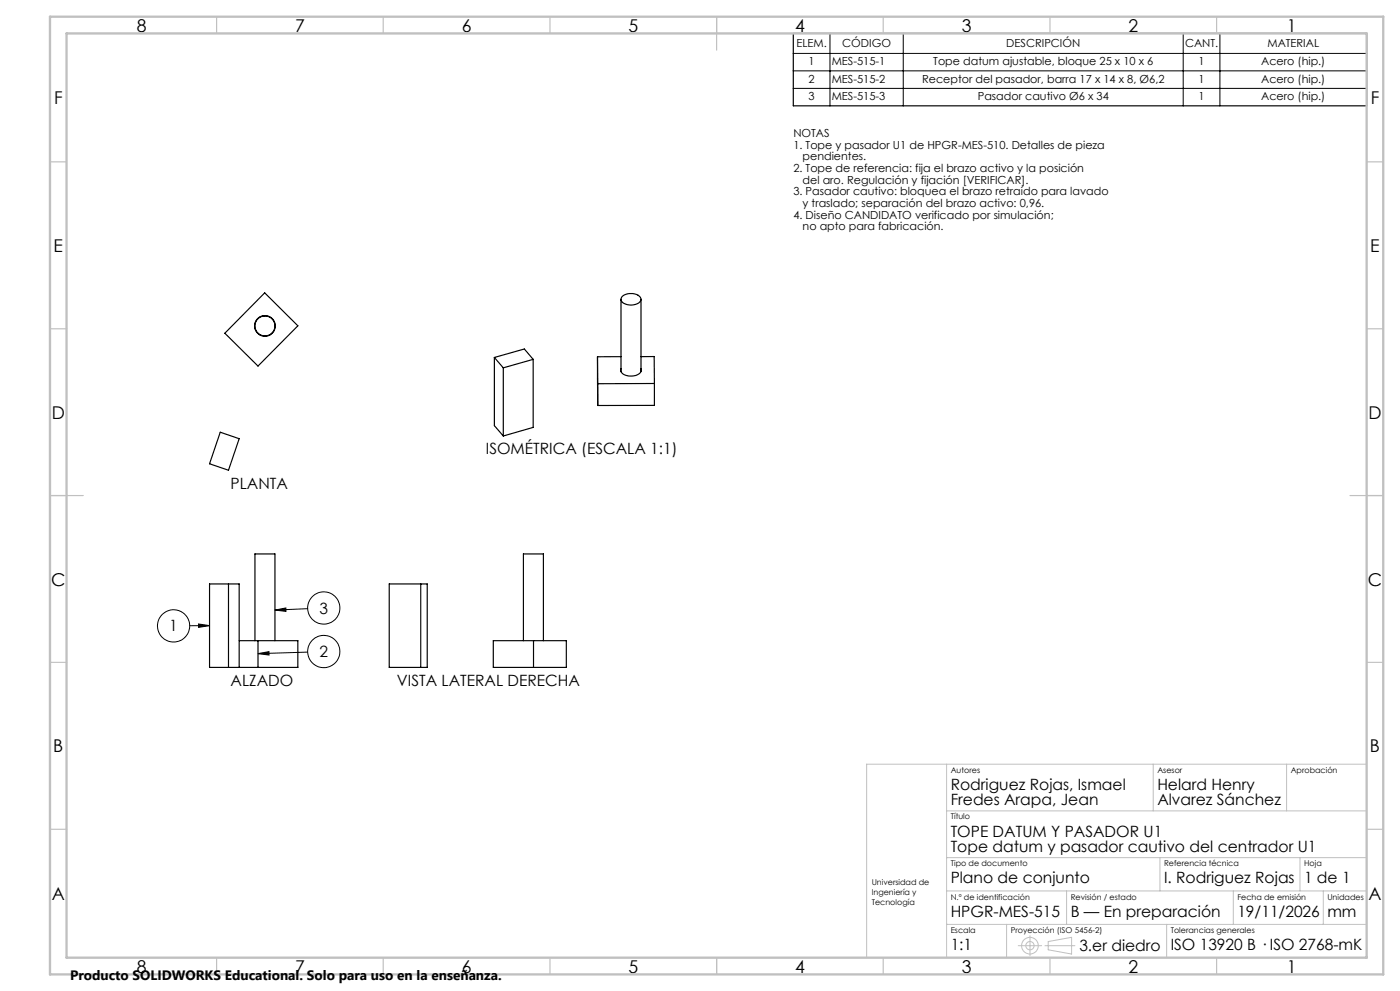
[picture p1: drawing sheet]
<svg xmlns="http://www.w3.org/2000/svg" width="420mm" height="297mm" viewBox="0 0 420 297" stroke-linecap="round" stroke-linejoin="round" font-family="sans-serif">
<g fill="none" stroke="#000" stroke-width=".35">
<path d="M238 10h172v21.7h-172zM79.4 87.8l10 9.8-12 12.1-9.9-9.8zM186.3 89.7v21.7M186.6 88.9a3.9 3.9 0 0 1 5.7 .5 2.16 2.16 0 0 1-2.5 2 3 3 0 0 1-3.5-1.7zM192.3 89.7v21.7M148.3 107.1l9-2.5 2.6 3.1M148.3 107.1l2.7 3.1M148.3 107.1v20.5l2.7 3.1M151 110.2v20.5M159.9 107.7l-8.9 2.5M159.9 107.7v20.4l-8.9 2.6M179.2 106.9l.1 14.6"/>
<path d="M179.2 106.9v6.5M186.3 110.5a1.72 1.72 0 0 0 1.8 2.1 3.6 3.6 0 0 0 4.3-1.4l-.1-.7M186.3 106.9h-7.1M192.3 106.9h4v8M196.3 114.9v6.6h-17M196.3 114.9l-17 .1v6.5M66.1 129.5l5.7 2-3.3 9.4-5.6-1.9zM68.5 175v25M116.8 175h11.4v25h-11.4zM126.2 175v25M71.8 192h17.6v8h-26.5v-25h8.9v25M76.5 192v-26h6v26"/>
<path d="M77.4 192v8M148 192h21.9v8h-21.9zM157 192v-26h6v26M160.1 192v8"/>
<circle cx="79.5" cy="97.7" r="3.1"/>
<circle cx="79.5" cy="97.7" r="3"/>
</g>
<g fill="none" stroke="#000" stroke-width=".3">
<path d="M238 16h172M249 10v21.7M271 10v21.7M355 10v21.7M366 10v21.7M238 21.2h172M238 26.5h172M59.5 187l3.4 .5-3.3 .5zM62.9 187.5h-6M77.4 195.9l3.3-.6v1zM82.5 182.8l3.3-.6v1zM92.3 195.4l-14.9 .5"/>
<path d="M92.3 182.4l-9.8 .4"/>
<circle cx="52.1" cy="187.6" r="4.8"/>
<circle cx="97.1" cy="195.3" r="4.8"/>
<circle cx="97.1" cy="182.2" r="4.8"/>
</g>
<g fill="none" stroke="#c0c0c0" stroke-width=".3">
<path d="M284 229v58M346 229v14M386 229v14M410 229h-150v58M284 243h126M284 257h126M348 257v10M390 257v10M284 267h126M284 277h126M302 277v10M320 267v10"/>
<path d="M350 277v10M370 267v10M397 267v10M305.5 283.4h7M309 280.4v6M313.5 283.4h9M314.5 282.2l7-1.3v5l-7-1.2z"/>
<circle cx="309" cy="283.4" r="2.49"/>
<circle cx="309" cy="283.4" r="1.25"/>
</g>
<g fill="none" stroke="#c0c0c0" stroke-width=".35">
<path d="M65 5v5M115 5v5M165 5v5M215 5v10M265 5v5M315 5v5M365 5v5M15 48.5h5M410 48.5h5M15 98.5h5M410 98.5h5M15 148.5h10"/>
<path d="M405 148.5h10M15 198.5h5M410 198.5h5M15 248.5h5M410 248.5h5M65 287v5M115 287v5M165 287v5M215 287v5M265 287v5M315 287v5M365 287v5"/>
</g>
<path d="M15 5h400v287h-400zM20 10h390v277h-390z" fill="none" stroke="#c0c0c0" stroke-width=".7"/>
<path d="M59.5 187l3.4 .5-3.3 .5zM77.4 195.9l3.3-.6v1zM82.5 182.8l3.3-.6v1z" fill="#000"/>
<g font-size="5.3">
<text x="41" y="9.5">8</text>
<text x="88.5" y="9.5">7</text>
<text x="138.5" y="9.5">6</text>
<text x="188.5" y="9.5">5</text>
<text x="238.5" y="9.5">4</text>
<text x="288.5" y="9.5">3</text>
<text x="338.5" y="9.5">2</text>
<text x="386" y="9.5">1</text>
<text x="16.2" y="31.3">F</text>
<text x="411.2" y="31.3">F</text>
<text x="16.1" y="75.5">E</text>
<text x="411.1" y="75.5">E</text>
<text x="15.5" y="125.5">D</text>
<text x="410.5" y="125.5">D</text>
<text x="15.4" y="175.5">C</text>
<text x="410.4" y="175.5">C</text>
<text x="16" y="225.5">B</text>
<text x="411" y="225.5">B</text>
<text x="15.5" y="269.8">A</text>
<text x="410.5" y="269.8">A</text>
<text x="41" y="291.5">8</text>
<text x="88.5" y="291.5">7</text>
<text x="138.5" y="291.5">6</text>
<text x="188.5" y="291.5">5</text>
<text x="238.5" y="291.5">4</text>
<text x="288.5" y="291.5">3</text>
<text x="338.5" y="291.5">2</text>
<text x="386" y="291.5">1</text>
</g>
<g font-size="4.7">
<text x="145.7" y="136.2">ISOMÉTRICA (ESCALA 1:1)</text>
<text x="69.2" y="146.4">PLANTA</text>
<text x="95.9" y="183.9">3</text>
<text x="50.8" y="189.3">1</text>
<text x="95.9" y="196.9">2</text>
<text x="69.2" y="205.5">ALZADO</text>
<text x="119.1" y="205.5">VISTA LATERAL DERECHA</text>
<text x="285.2" y="236.7">Rodriguez Rojas, Ismael</text>
<text x="347.2" y="236.7">Helard Henry</text>
<text x="285.2" y="241.3">Fredes Arapa, Jean</text>
<text x="347.2" y="241.3">Alvarez Sánchez</text>
<text x="285.2" y="250.7">TOPE DATUM Y PASADOR U1</text>
<text x="285.2" y="255.3">Tope datum y pasador cautivo del centrador U1</text>
<text x="285.2" y="264.7">Plano de conjunto</text>
<text x="349.2" y="264.7">I. Rodriguez Rojas</text>
<text x="391.2" y="264.7">1 de 1</text>
<text x="285.2" y="274.7">HPGR-MES-515</text>
<text x="321.2" y="274.7">B — En preparación</text>
<text x="371.2" y="274.7">19/11/2026</text>
<text x="398.2" y="274.9">mm</text>
<text x="285.2" y="284.7">1:1</text>
<text x="323.8" y="284.9">3.er diedro</text>
<text x="351.2" y="284.7">ISO 13920 B · ISO 2768-mK</text>
</g>
<text font-size="4.1" x="21" y="293.7">Producto SOLIDWORKS Educational. Solo para uso en la enseñanza.</text>
<g font-size="3.3">
<text x="238.9" y="14.2">ELEM.</text>
<text x="252.7" y="14.2">CÓDIGO</text>
<text x="301.9" y="14.2">DESCRIPCIÓN</text>
<text x="355.5" y="14.2">CANT.</text>
<text x="380.2" y="14.2">MATERIAL</text>
<text x="242.6" y="19.5">1</text>
<text x="249.5" y="19.5">MES-515-1</text>
<text x="280" y="19.5">Tope datum ajustable, bloque 25 x 10 x 6</text>
<text x="359.6" y="19.5">1</text>
<text x="378.4" y="19.5">Acero (hip.)</text>
<text x="242.6" y="24.7">2</text>
<text x="242.6" y="30">3</text>
<text x="249.5" y="24.7">MES-515-2</text>
<text x="249.5" y="30">MES-515-3</text>
<text x="276.6" y="24.7">Receptor del pasador, barra 17 x 14 x 8, Ø6,2</text>
<text x="293.3" y="30">Pasador cautivo Ø6 x 34</text>
<text x="359.6" y="24.7">1</text>
<text x="359.6" y="30">1</text>
<text x="378.4" y="24.7">Acero (hip.)</text>
<text x="378.4" y="30">Acero (hip.)</text>
<text x="238" y="41">NOTAS</text>
<text x="238" y="44.5">1. Tope y pasador U1 de HPGR-MES-510. Detalles de pieza</text>
<text x="238" y="51.5">2. Tope de referencia: fija el brazo activo y la posición</text>
<text x="240.8" y="48">pendientes.</text>
<text x="238" y="58.5">3. Pasador cautivo: bloquea el brazo retraído para lavado</text>
<text x="240.8" y="55">del aro. Regulación y fijación [VERIFICAR].</text>
<text x="238" y="65.5">4. Diseño CANDIDATO verificado por simulación;</text>
<text x="240.8" y="62">y traslado; separación del brazo activo: 0,96.</text>
<text x="240.8" y="69">no apto para fabricación.</text>
</g>
<g font-size="2.4">
<text x="285.2" y="231.6">Autores</text>
<text x="347.2" y="231.6">Asesor</text>
<text x="387.2" y="231.6">Aprobación</text>
<text x="285.2" y="245.6">Título</text>
<text x="285.2" y="259.6">Tipo de documento</text>
<text x="349.2" y="259.6">Referencia técnica</text>
<text x="391.2" y="259.6">Hoja</text>
<text x="261.5" y="265.3">Universidad de</text>
<text x="261.5" y="268.3">Ingeniería y</text>
<text x="285.2" y="269.6">N.º de identificación</text>
<text x="321.2" y="269.6">Revisión / estado</text>
<text x="371.2" y="269.6">Fecha de emisión</text>
<text x="398.2" y="269.6">Unidades</text>
<text x="261.5" y="271.3">Tecnología</text>
<text x="285.2" y="279.6">Escala</text>
<text x="303.2" y="279.6">Proyección (ISO 5456-2)</text>
<text x="351.2" y="279.6">Tolerancias generales</text>
</g>
</svg>
